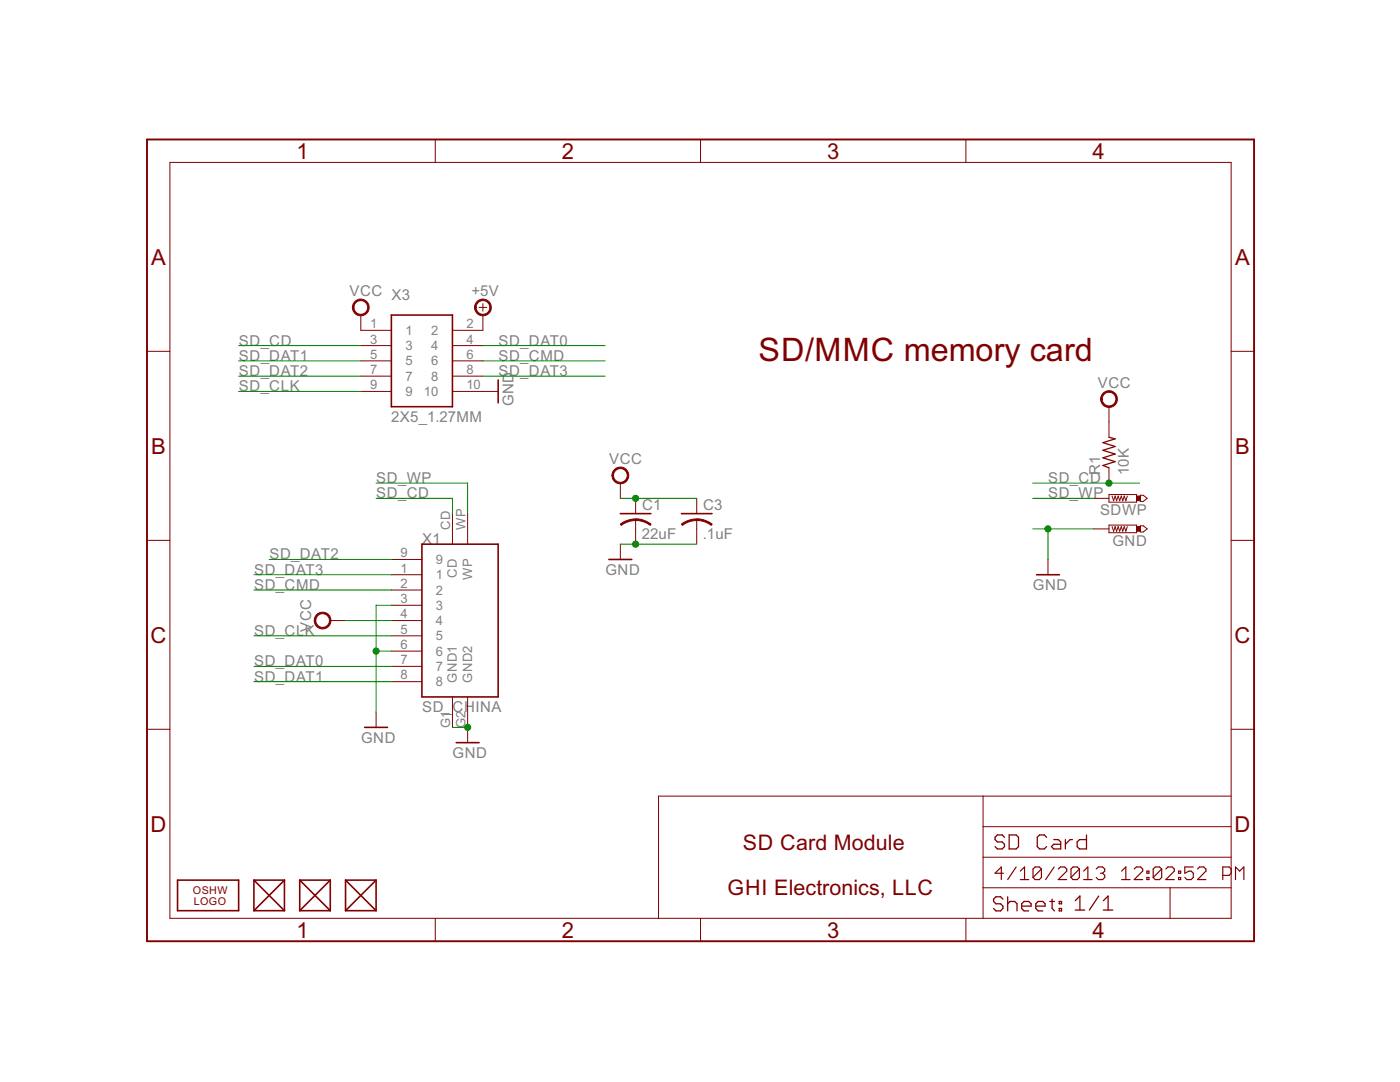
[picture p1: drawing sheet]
<svg xmlns="http://www.w3.org/2000/svg" width="279mm" height="216mm" viewBox="0 0 279 216" stroke-linecap="round" stroke-linejoin="round" font-family="sans-serif">
<g fill="none" stroke="#800000" stroke-width=".32">
<path d="M78.1 62.9h12.2v18.3h-12.2zM99.4 75.8v4.6M84.2 108.6h15.2v30.5h-15.2zM121.5 111.6h4.6M123.8 102.5h6.1M136 102.5h6.1M206.9 114.7h4.5M72.8 145.1h4.5M91 148.2h4.6M35.4 175.6h12.2v6.1h-12.2zM50.7 175.6h6.1M50.7 175.6l6.1 6.1"/>
<path d="M50.7 175.6v6.1M56.8 175.6l-6.1 6.1M56.8 175.6v6.1M59.8 175.6h6.1M59.8 175.6l6.1 6.1M59.8 175.6v6.1M65.9 175.6l-6.1 6.1M65.9 175.6v6.1M69 175.6h6.1M69 175.6l6.1 6.1M69 175.6v6.1M75.1 175.6l-6.1 6.1"/>
<path d="M75.1 175.6v6.1M50.7 181.7h6.1M59.8 181.7h6.1M69 181.7h6.1"/>
</g>
<g fill="none" stroke="#800000" stroke-width=".2">
<path d="M33.9 32.4h211.8v150.8h-211.8zM86.9 27.8v4.6M139.8 27.8v4.6M192.8 27.8v4.6M29.3 70.1h4.6M72 78.1h6.1M72 62.9v3h6.1M72 69h6.1M72 72h6.1M72 75.1h6.1M90.3 78.1h9.1M90.3 69h6.1"/>
<path d="M90.3 72h6.1M90.3 75.1h6.1M95.6 61.3h1.5M96.4 60.6v1.5M96.4 62.9v3h-6.1M245.7 70.1h4.6M123.8 96.4v3M126.9 99.4v3.1M139 99.4v3.1M218.3 99.4h3M221.3 98.7h5.5v1.5h-5.5zM221.3 81.2v6"/>
<path d="M221.3 93.3v3.1M221.9 99l.3 .9 .3-.9 .3 .9 .4-.9 .3 .9 .3-.9 .3 .9 .3-.9 .3 .9 .3-.9M227.6 98.8h.6l.7 .6-.7 .7h-.6zM29.3 107.8h4.6M78.1 114.7h6.1M78.1 117.7h6.1M78.1 111.6h6.1M90.3 102.5v6.1M93.3 102.5v6.1M123.8 108.6v3M126.9 103.7v4.9M139 103.7v4.9"/>
<path d="M209.1 111.6v3.1M218.3 105.5h3M221.3 104.8h5.5v1.5h-5.5zM221.9 105.1l.3 .9 .3-.9 .3 .9 .4-.9 .3 .9 .3-.9 .3 .9 .3-.9 .3 .9 .3-.9M227.6 104.9h.6l.7 .6-.7 .7h-.6zM245.7 107.8h4.6M65.9 123.8h3.1M78.1 120.8h6.1M78.1 123.8h6.1M78.1 126.9h6.1M78.1 129.9h6.1M78.1 133h6.1"/>
<path d="M78.1 136h6.1M90.3 139.1v6M93.3 139.1v9.1M29.3 145.5h4.6M75.1 142.1v3M196.2 158.9v24.3M245.7 158.9h-114.3v24.3M245.7 145.5h4.6M196.2 177.1h49.5M196.2 171h49.5M196.2 165h49.5M233.5 177.1v6.1"/>
<path d="M86.9 183.2v4.6M139.8 183.2v4.6M192.8 183.2v4.6"/>
</g>
<g fill="#800000" stroke="#800000" stroke-width=".2">
<path d="M95.4 60a1.68 1.68 0 0 1 2.5 .7 1.68 1.68 0 0 1-1.2 2.3 1.68 1.68 0 0 1-2-1.7h.3a1.37 1.37 0 0 1 2-1.1 1.37 1.37 0 0 1 .2 2.3 1.37 1.37 0 0 1-2.2-.8v-.4h-.3a1.77 1.77 0 0 1 .7-1.3z" fill-rule="evenodd"/>
<path d="M70.7 60.3a1.68 1.68 0 0 1 2.7 .2 1.68 1.68 0 0 1-1 2.5 1.68 1.68 0 0 1-2.1-1.7h.3a1.37 1.37 0 0 1 2-1.2 1.37 1.37 0 0 1 .3 2.3 1.37 1.37 0 0 1-2.2-.7l-.1-.4h-.3z" fill-rule="evenodd"/>
<path d="M122.5 93.8a1.68 1.68 0 0 1 2.7 .2 1.68 1.68 0 0 1-.9 2.5 1.68 1.68 0 0 1-2.2-1.6h.3a1.38 1.38 0 0 1 2-1.3 1.38 1.38 0 0 1 .3 2.3 1.38 1.38 0 0 1-2.2-.7l-.1-.3h-.3l.2-.8z" fill-rule="evenodd"/>
<path d="M139 103.5l.9 .1 1 .3 1.2 .7-.2 .2a4.6 4.6 0 0 0-2.9-1z" fill-rule="evenodd"/>
<path d="M136 104.6l1.2-.7 1-.3 .8-.1v.4a4.5 4.5 0 0 0-2.8 .9z" fill-rule="evenodd"/>
<path d="M126.9 103.5l.8 .1 1 .3 1.2 .7-.1 .2a4.6 4.6 0 0 0-2.9-1z" fill-rule="evenodd"/>
<path d="M123.8 104.6l1.7-.9 1.4-.2v.4a4.5 4.5 0 0 0-2.9 .9z" fill-rule="evenodd"/>
<path d="M220 78.5a1.68 1.68 0 0 1 2.7 .2 1.68 1.68 0 0 1-.9 2.6 1.68 1.68 0 0 1-2.2-1.7h.4a1.37 1.37 0 0 1 2-1.1 1.37 1.37 0 0 1 .1 2.3 1.37 1.37 0 0 1-2.1-.9v-.3h-.4z" fill-rule="evenodd"/>
<path d="M63.1 122.7a1.67 1.67 0 0 1 2.7 .2 1.67 1.67 0 0 1-.9 2.5 1.67 1.67 0 0 1-2.2-1.6h.3a1.37 1.37 0 0 1 2-1.2 1.37 1.37 0 0 1 .3 2.3 1.37 1.37 0 0 1-2.2-.8l-.1-.3h-.3z" fill-rule="evenodd"/>
</g>
<g fill="none" stroke="#800000" stroke-width=".25">
<path d="M221.3 87.2l1.2 .4-2.4 .7 2.4 .8-2.4 .8 2.4 .7-2.4 .8 2.4 .7-2.4 .8 1.2 .4M200.2 179.4l-.5-.5h-.9l-.5 .5v.5l.5 .4h.9l.5 .5v.5l-.5 .5h-.9l-.5-.5M200.5 167.1l-.5-.5h-.9l-.5 .5v.4l.5 .5h.9l.5 .5v.4l-.5 .5h-.9l-.5-.5M201.1 178.9v2.9M201.4 166.6h1.4l.5 .5v1.8l-.5 .5h-1.4zM208.9 167.1l-.5-.5h-.9l-.5 .5v1.8l.5 .5h.9l.5-.5M209.5 179.9h.9M210 179.4v1.9l.4 .5M210.3 167.5h.9l.5 .5v1.4h-1.4l-.5-.5 .5-.4h1.4M211.4 179.9h.5v.4h-.5zM212.6 167.5v1.9M214 167.5h-.4l-1 1"/>
<path d="M214.6 179.7l.9-.9v2.8M216.8 166.6v2.8h-1.4l-.4-.5v-.9l.4-.5h1.4M219.3 178.8l-1.9 2.8M220.2 179.7l.9-.9v2.8M201.1 180.3l.5-.4h.9l.5 .4v1.5M203.9 180.8h1.9v-.5l-.5-.4h-.9l-.5 .4v1l.5 .5h.9M206.7 180.8h1.9v-.5l-.5-.4h-.9l-.5 .4v1l.5 .5h.9M211.4 181.3h.5v.5h-.5zM214.6 181.6h1.9M220.2 181.6h1.9"/>
</g>
<g fill="none" stroke="#800000" stroke-width=".23">
<path d="M200.3 174.2h-1.7l1.2-1.2v2.5M202.8 173l-1.7 2.5M203.6 173.8l.9-.8v2.5M203.6 175.5h1.7M207.8 173.4v1.7l-.4 .4h-.8l-.4-.4M207.8 173.4l-.4-.4h-.8l-.4 .4v1.7M207.8 173.4l-1.6 1.7M210.4 173l-1.7 2.5M211.2 173.4l.4-.4h.9l.4 .4v.4l-1.7 1.7h1.7M215.4 173.4v1.7l-.4 .4h-.9l-.4-.4M215.4 173.4l-.4-.4h-.9l-.4 .4v1.7M215.4 173.4l-1.7 1.7"/>
<path d="M216.3 175.5h1.7M216.3 173.8l.8-.8v2.5M218.8 173.4l.4-.4h.8l.5 .4v.4l-.5 .4M219.6 174.2h.4M220 174.2l.5 .5v.4l-.5 .4h-.8l-.4-.4M223.8 175.5h1.7M223.8 173.8l.9-.8v2.5M226.4 173.4l.4-.4h.8l.4 .4v.4l-1.6 1.7h1.6M228.9 173.8h.4v.4h-.4zM228.9 175.1h.4v.4h-.4zM231.8 173.4v1.7l-.4 .4h-.8l-.5-.4M231.8 173.4l-.4-.4h-.8l-.5 .4v1.7"/>
<path d="M231.8 173.4l-1.7 1.7M232.7 173.4l.4-.4h.8l.5 .4v.4l-1.7 1.7h1.7M235.2 173.8h.4v.4h-.4zM235.2 175.1h.4v.4h-.4zM238.1 173h-1.6v1.2l.8-.4h.4l.4 .4v.9l-.4 .4h-.8l-.4-.4M239 173.4l.4-.4h.8l.5 .4v.4l-1.7 1.7h1.7M244 174.7h1.3l.4-.5v-.8l-.4-.4h-1.3v2.5M246.6 175.5v-2.5l.8 .8 .8-.8v2.5"/>
</g>
<path d="M29.3 27.8h221v160h-221z" fill="none" stroke="#800000" stroke-width=".38"/>
<g fill="#800000" stroke="#800000" stroke-width=".2">
<path d="M226.8 99h.8v.9h-.8z"/>
<path d="M226.8 105.1h.8v.9h-.8z"/>
</g>
<g fill="none" stroke="#008000" stroke-width=".2">
<path d="M47.6 75.1h24.4M47.6 78.1h24.4M47.6 69h24.4M47.6 72h24.4M96.4 75.1h24.4M96.4 69h24.4M96.4 72h24.4M75.1 99.4h15.2v3.1M75.1 96.4h18.2v6.1M123.8 99.4h15.2M206.1 99.4h12.2M206.1 96.4h21.3"/>
<path d="M50.7 114.7h27.4M50.7 117.7h27.4M53.7 111.6h24.4M123.8 108.6h15.2M206.1 105.5h12.2M209.1 105.5v6.1M50.7 126.9h27.4M50.7 133h27.4M50.7 136h27.4M69 123.8h9.1M75.1 129.9h3M78.1 120.8h-3v21.3"/>
<path d="M90.3 145.1h3"/>
</g>
<g fill="#008000" stroke="#008000" stroke-width=".2">
<circle cx="126.9" cy="99.4" r=".61"/>
<circle cx="209.1" cy="105.5" r=".61"/>
<circle cx="126.9" cy="108.6" r=".61"/>
<circle cx="75.1" cy="129.9" r=".61"/>
<circle cx="93.3" cy="145.1" r=".61"/>
<circle cx="221.3" cy="96.4" r=".61"/>
</g>
<text font-size="7.2" fill="#800000" x="151.3" y="72">SD/MMC memory card</text>
<g font-size="4.9" fill="#800000">
<text x="59.2" y="31.7">1</text>
<text x="112.1" y="31.7">2</text>
<text x="165.1" y="31.7">3</text>
<text x="218" y="31.7">4</text>
<text x="30.2" y="52.8">A</text>
<text x="246.5" y="52.8">A</text>
<text x="30.2" y="90.5">B</text>
<text x="246.5" y="90.5">B</text>
<text x="30" y="128.2">C</text>
<text x="246.4" y="128.2">C</text>
<text x="30" y="166">D</text>
<text x="246.4" y="166">D</text>
<text x="59.2" y="187.1">1</text>
<text x="112.1" y="187.1">2</text>
<text x="165.1" y="187.1">3</text>
<text x="218" y="187.1">4</text>
</g>
<g font-size="4.8" fill="#800000">
<text x="148.3" y="169.5">SD Card Module</text>
<text x="145.2" y="178.7">GHI Electronics, LLC</text>
</g>
<g font-size="3.3" fill="#808080">
<text x="69.8" y="59.1">VCC X3</text>
<text x="94.1" y="59.1">+5V</text>
<text x="47.7" y="69">SD_CD</text>
<text x="99.5" y="69">SD_DAT0</text>
<text x="47.7" y="75.1">SD_DAT2</text>
<text x="47.7" y="72">SD_DAT1</text>
<text x="99.5" y="75.1">SD_DAT3</text>
<text x="99.5" y="72">SD_CMD</text>
<text x="219.1" y="77.3">VCC</text>
<text x="47.7" y="78.1">SD_CLK</text>
<text x="102.5" y="81.1" transform="rotate(-90 102.5 81.1)">GND</text>
<text x="78.1" y="84.2">2X5_1.27MM</text>
<text x="121.6" y="92.6">VCC</text>
<text x="219.5" y="94.8" transform="rotate(-90 219.5 94.8)">R1</text>
<text x="225.3" y="94.9" transform="rotate(-90 225.3 94.9)">10K</text>
<text x="75.1" y="99.4">SD_CD</text>
<text x="75.1" y="96.4">SD_WP</text>
<text x="128.1" y="101.7">C1</text>
<text x="140.3" y="101.7">C3</text>
<text x="209.2" y="96.4">SD_CD</text>
<text x="209.2" y="99.4">SD_WP</text>
<text x="128.1" y="107.5">22uF</text>
<text x="140.3" y="107.5">.1uF</text>
<text x="219.5" y="102.8">SDWP</text>
<text x="53.8" y="111.6">SD_DAT2</text>
<text x="84.2" y="108.6">X1</text>
<text x="222" y="108.9">GND</text>
<text x="50.7" y="114.7">SD_DAT3</text>
<text x="50.7" y="117.7">SD_CMD</text>
<text x="120.8" y="114.7">GND</text>
<text x="206.1" y="117.7">GND</text>
<text x="50.7" y="126.9">SD_CLK</text>
<text x="62.1" y="126.1" transform="rotate(-90 62.1 126.1)">VCC</text>
<text x="50.7" y="133">SD_DAT0</text>
<text x="50.7" y="136">SD_DAT1</text>
<text x="84.2" y="142.1">SD_</text>
<text x="90.3" y="142.1">CHINA</text>
<text x="72.1" y="148.2">GND</text>
<text x="90.3" y="151.2">GND</text>
</g>
<g font-size="2.9" fill="#808080">
<text x="73.9" y="65.5">1</text>
<text x="93.1" y="65.5">2</text>
<text x="73.9" y="68.5">3</text>
<text x="73.9" y="71.6">5</text>
<text x="80.9" y="66.8">1</text>
<text x="80.9" y="69.9">3</text>
<text x="86" y="66.8">2</text>
<text x="86" y="69.9">4</text>
<text x="93.1" y="68.5">4</text>
<text x="93.1" y="71.6">6</text>
<text x="73.9" y="74.6">7</text>
<text x="73.9" y="77.7">9</text>
<text x="80.9" y="72.9">5</text>
<text x="80.9" y="76">7</text>
<text x="86" y="72.9">6</text>
<text x="86" y="76">8</text>
<text x="93.1" y="74.6">8</text>
<text x="93.1" y="77.7">10</text>
<text x="80.9" y="79">9</text>
<text x="84.6" y="79">10</text>
<text x="89.9" y="105.7" transform="rotate(-90 89.9 105.7)">CD</text>
<text x="92.9" y="105.7" transform="rotate(-90 92.9 105.7)">WP</text>
<text x="79.9" y="111.2">9</text>
<text x="87" y="112.5">9</text>
<text x="79.9" y="114.3">1</text>
<text x="79.9" y="117.3">2</text>
<text x="87" y="115.6">1</text>
<text x="87" y="118.6">2</text>
<text x="91.2" y="115.2" transform="rotate(-90 91.2 115.2)">CD</text>
<text x="94.2" y="115.7" transform="rotate(-90 94.2 115.7)">WP</text>
<text x="79.9" y="120.3">3</text>
<text x="79.9" y="123.4">4</text>
<text x="87" y="121.7">3</text>
<text x="87" y="124.7">4</text>
<text x="79.9" y="126.4">5</text>
<text x="79.9" y="129.5">6</text>
<text x="87" y="127.8">5</text>
<text x="87" y="130.8">6</text>
<text x="79.9" y="132.5">7</text>
<text x="79.9" y="135.6">8</text>
<text x="87" y="133.9">7</text>
<text x="87" y="136.9">8</text>
<text x="91.2" y="136.2" transform="rotate(-90 91.2 136.2)">GND1</text>
<text x="94.2" y="136.2" transform="rotate(-90 94.2 136.2)">GND2</text>
<text x="89.9" y="145.3" transform="rotate(-90 89.9 145.3)">G1</text>
<text x="92.9" y="145.3" transform="rotate(-90 92.9 145.3)">G2</text>
</g>
<g font-size="2.4" fill="#800000">
<text x="38.5" y="178.4">OSHW</text>
<text x="38.7" y="180.5">LOGO</text>
</g>
</svg>
